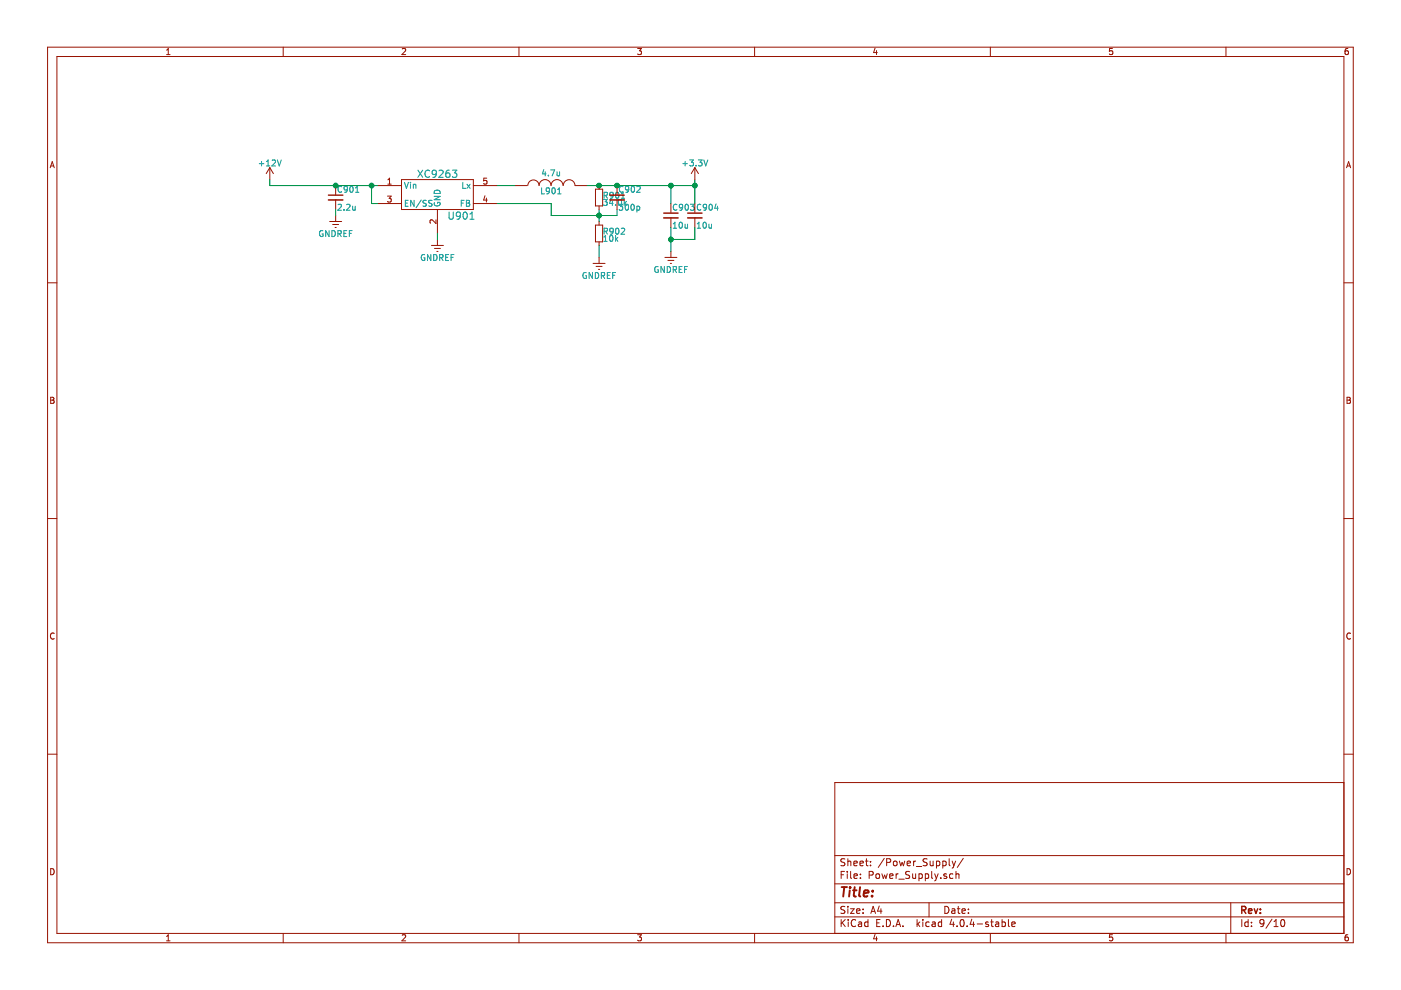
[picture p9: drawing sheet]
EESchema Schematic File Version 2
LIBS:power
LIBS:device
LIBS:transistors
LIBS:conn
LIBS:linear
LIBS:regul
LIBS:74xx
LIBS:cmos4000
LIBS:adc-dac
LIBS:memory
LIBS:xilinx
LIBS:microcontrollers
LIBS:dsp
LIBS:microchip
LIBS:analog_switches
LIBS:motorola
LIBS:texas
LIBS:intel
LIBS:audio
LIBS:interface
LIBS:digital-audio
LIBS:philips
LIBS:display
LIBS:cypress
LIBS:siliconi
LIBS:opto
LIBS:atmel
LIBS:contrib
LIBS:valves
LIBS:HouseParts
LIBS:ESP8266
LIBS:relays
LIBS:g5v2
LIBS:LED_Alarm-cache
EELAYER 25 0
EELAYER END
$Descr A4 11693 8268
encoding utf-8
Sheet 9 10
Title ""
Date ""
Rev ""
Comp ""
Comment1 ""
Comment2 ""
Comment3 ""
Comment4 ""
$EndDescr
$Comp
L +12V #PWR067
U 1 1
P 2250 1500
F 0 "#PWR067" H 2250 1350 50  0001 C CNN
F 1 "+12V" H 2250 1640 50  0000 C CNN
F 2 "" H 2250 1500 50  0000 C CNN
F 3 "" H 2250 1500 50  0000 C CNN
	1    2250 1500
	1    0    0    -1  
$EndComp
$Comp
L XC9263 U901
U 1 1
P 3650 1800
F 0 "U901" H 3850 1800 60  0000 C CNN
F 1 "XC9263" H 3650 2150 60  0000 C CNN
F 2 "HouseFootprints:SOT-25" H 3600 1800 60  0001 C CNN
F 3 "" H 3600 1800 60  0001 C CNN
F 4 "XC9264A75CMR-G" H 3650 1800 60  0001 C CNN "MFP"
F 5 "No" H 3650 1800 60  0001 C CNN "Critical"
	1    3650 1800
	1    0    0    -1  
$EndComp
$Comp
L C_Small C901
U 1 1
P 2800 1650
F 0 "C901" H 2810 1720 50  0000 L CNN
F 1 "2.2u" H 2810 1570 50  0000 L CNN
F 2 "Capacitors_SMD:C_0603_HandSoldering" H 2800 1650 50  0001 C CNN
F 3 "" H 2800 1650 50  0000 C CNN
F 4 "GRM188R61H225KE11" H 2800 1650 60  0001 C CNN "MFP"
F 5 "No" H 2800 1650 60  0001 C CNN "Critical"
	1    2800 1650
	1    0    0    -1  
$EndComp
Wire Wire Line
	2250 1550 3150 1550
Wire Wire Line
	2250 1550 2250 1500
Connection ~ 2800 1550
$Comp
L GNDREF #PWR068
U 1 1
P 2800 1800
F 0 "#PWR068" H 2800 1550 50  0001 C CNN
F 1 "GNDREF" H 2800 1650 50  0000 C CNN
F 2 "" H 2800 1800 50  0000 C CNN
F 3 "" H 2800 1800 50  0000 C CNN
	1    2800 1800
	1    0    0    -1  
$EndComp
Wire Wire Line
	2800 1800 2800 1750
Wire Wire Line
	3150 1700 3100 1700
Wire Wire Line
	3100 1700 3100 1550
Connection ~ 3100 1550
$Comp
L GNDREF #PWR069
U 1 1
P 3650 2000
F 0 "#PWR069" H 3650 1750 50  0001 C CNN
F 1 "GNDREF" H 3650 1850 50  0000 C CNN
F 2 "" H 3650 2000 50  0000 C CNN
F 3 "" H 3650 2000 50  0000 C CNN
	1    3650 2000
	1    0    0    -1  
$EndComp
Wire Wire Line
	3650 2000 3650 1950
$Comp
L INDUCTOR L901
U 1 1
P 4600 1550
F 0 "L901" V 4550 1550 50  0000 C CNN
F 1 "4.7u" V 4700 1550 50  0000 C CNN
F 2 "HouseFootprints:CLF6045NI-D-Inductor" H 4600 1550 50  0001 C CNN
F 3 "" H 4600 1550 50  0000 C CNN
F 4 "CLF6045NIT-4R7N" H 4600 1550 60  0001 C CNN "MFP"
F 5 "No" H 4600 1550 60  0001 C CNN "Critical"
	1    4600 1550
	0    -1   -1   0   
$EndComp
$Comp
L R_Small R901
U 1 1
P 5000 1650
F 0 "R901" H 5030 1670 50  0000 L CNN
F 1 "34.0k" H 5030 1610 50  0000 L CNN
F 2 "Resistors_SMD:R_0603_HandSoldering" H 5000 1650 50  0001 C CNN
F 3 "" H 5000 1650 50  0000 C CNN
F 4 "No" H 5000 1650 60  0001 C CNN "Critical"
	1    5000 1650
	1    0    0    -1  
$EndComp
$Comp
L R_Small R902
U 1 1
P 5000 1950
F 0 "R902" H 5030 1970 50  0000 L CNN
F 1 "10k" H 5030 1910 50  0000 L CNN
F 2 "Resistors_SMD:R_0603_HandSoldering" H 5000 1950 50  0001 C CNN
F 3 "" H 5000 1950 50  0000 C CNN
F 4 "No" H 5000 1950 60  0001 C CNN "Critical"
	1    5000 1950
	1    0    0    -1  
$EndComp
Wire Wire Line
	4900 1550 5800 1550
Wire Wire Line
	4300 1550 4150 1550
Wire Wire Line
	4150 1700 4600 1700
Wire Wire Line
	4600 1700 4600 1800
Wire Wire Line
	4600 1800 5150 1800
Wire Wire Line
	5000 1750 5000 1850
$Comp
L GNDREF #PWR070
U 1 1
P 5000 2150
F 0 "#PWR070" H 5000 1900 50  0001 C CNN
F 1 "GNDREF" H 5000 2000 50  0000 C CNN
F 2 "" H 5000 2150 50  0000 C CNN
F 3 "" H 5000 2150 50  0000 C CNN
	1    5000 2150
	1    0    0    -1  
$EndComp
$Comp
L C_Small C902
U 1 1
P 5150 1650
F 0 "C902" H 5160 1720 50  0000 L CNN
F 1 "300p" H 5160 1570 50  0000 L CNN
F 2 "Capacitors_SMD:C_0603_HandSoldering" H 5150 1650 50  0001 C CNN
F 3 "" H 5150 1650 50  0000 C CNN
F 4 "GRM1555C1H301JA01D" H 5150 1650 60  0001 C CNN "MFP"
F 5 "No" H 5150 1650 60  0001 C CNN "Critical"
	1    5150 1650
	1    0    0    -1  
$EndComp
Connection ~ 5000 1550
Wire Wire Line
	5000 2050 5000 2150
Connection ~ 5000 1800
Wire Wire Line
	5150 1800 5150 1750
$Comp
L C_Small C903
U 1 1
P 5600 1800
F 0 "C903" H 5610 1870 50  0000 L CNN
F 1 "10u" H 5610 1720 50  0000 L CNN
F 2 "Capacitors_SMD:C_0603_HandSoldering" H 5600 1800 50  0001 C CNN
F 3 "" H 5600 1800 50  0000 C CNN
F 4 "GRM188R61E106MA73" H 5600 1800 60  0001 C CNN "MFP"
F 5 "No" H 5600 1800 60  0001 C CNN "Critical"
	1    5600 1800
	1    0    0    -1  
$EndComp
Wire Wire Line
	5600 1550 5600 1700
Connection ~ 5150 1550
$Comp
L GNDREF #PWR071
U 1 1
P 5600 2100
F 0 "#PWR071" H 5600 1850 50  0001 C CNN
F 1 "GNDREF" H 5600 1950 50  0000 C CNN
F 2 "" H 5600 2100 50  0000 C CNN
F 3 "" H 5600 2100 50  0000 C CNN
	1    5600 2100
	1    0    0    -1  
$EndComp
Wire Wire Line
	5600 1900 5600 2100
$Comp
L C_Small C904
U 1 1
P 5800 1800
F 0 "C904" H 5810 1870 50  0000 L CNN
F 1 "10u" H 5810 1720 50  0000 L CNN
F 2 "Capacitors_SMD:C_0603_HandSoldering" H 5800 1800 50  0001 C CNN
F 3 "" H 5800 1800 50  0000 C CNN
F 4 "GRM188R61E106MA73" H 5800 1800 60  0001 C CNN "MFP"
F 5 "No" H 5800 1800 60  0001 C CNN "Critical"
	1    5800 1800
	1    0    0    -1  
$EndComp
Wire Wire Line
	5800 1500 5800 1700
Connection ~ 5600 1550
Wire Wire Line
	5800 1900 5800 2000
Wire Wire Line
	5800 2000 5600 2000
Connection ~ 5600 2000
$Comp
L +3.3V #PWR072
U 1 1
P 5800 1500
F 0 "#PWR072" H 5800 1350 50  0001 C CNN
F 1 "+3.3V" H 5800 1640 50  0000 C CNN
F 2 "" H 5800 1500 50  0000 C CNN
F 3 "" H 5800 1500 50  0000 C CNN
	1    5800 1500
	1    0    0    -1  
$EndComp
Connection ~ 5800 1550
$EndSCHEMATC
